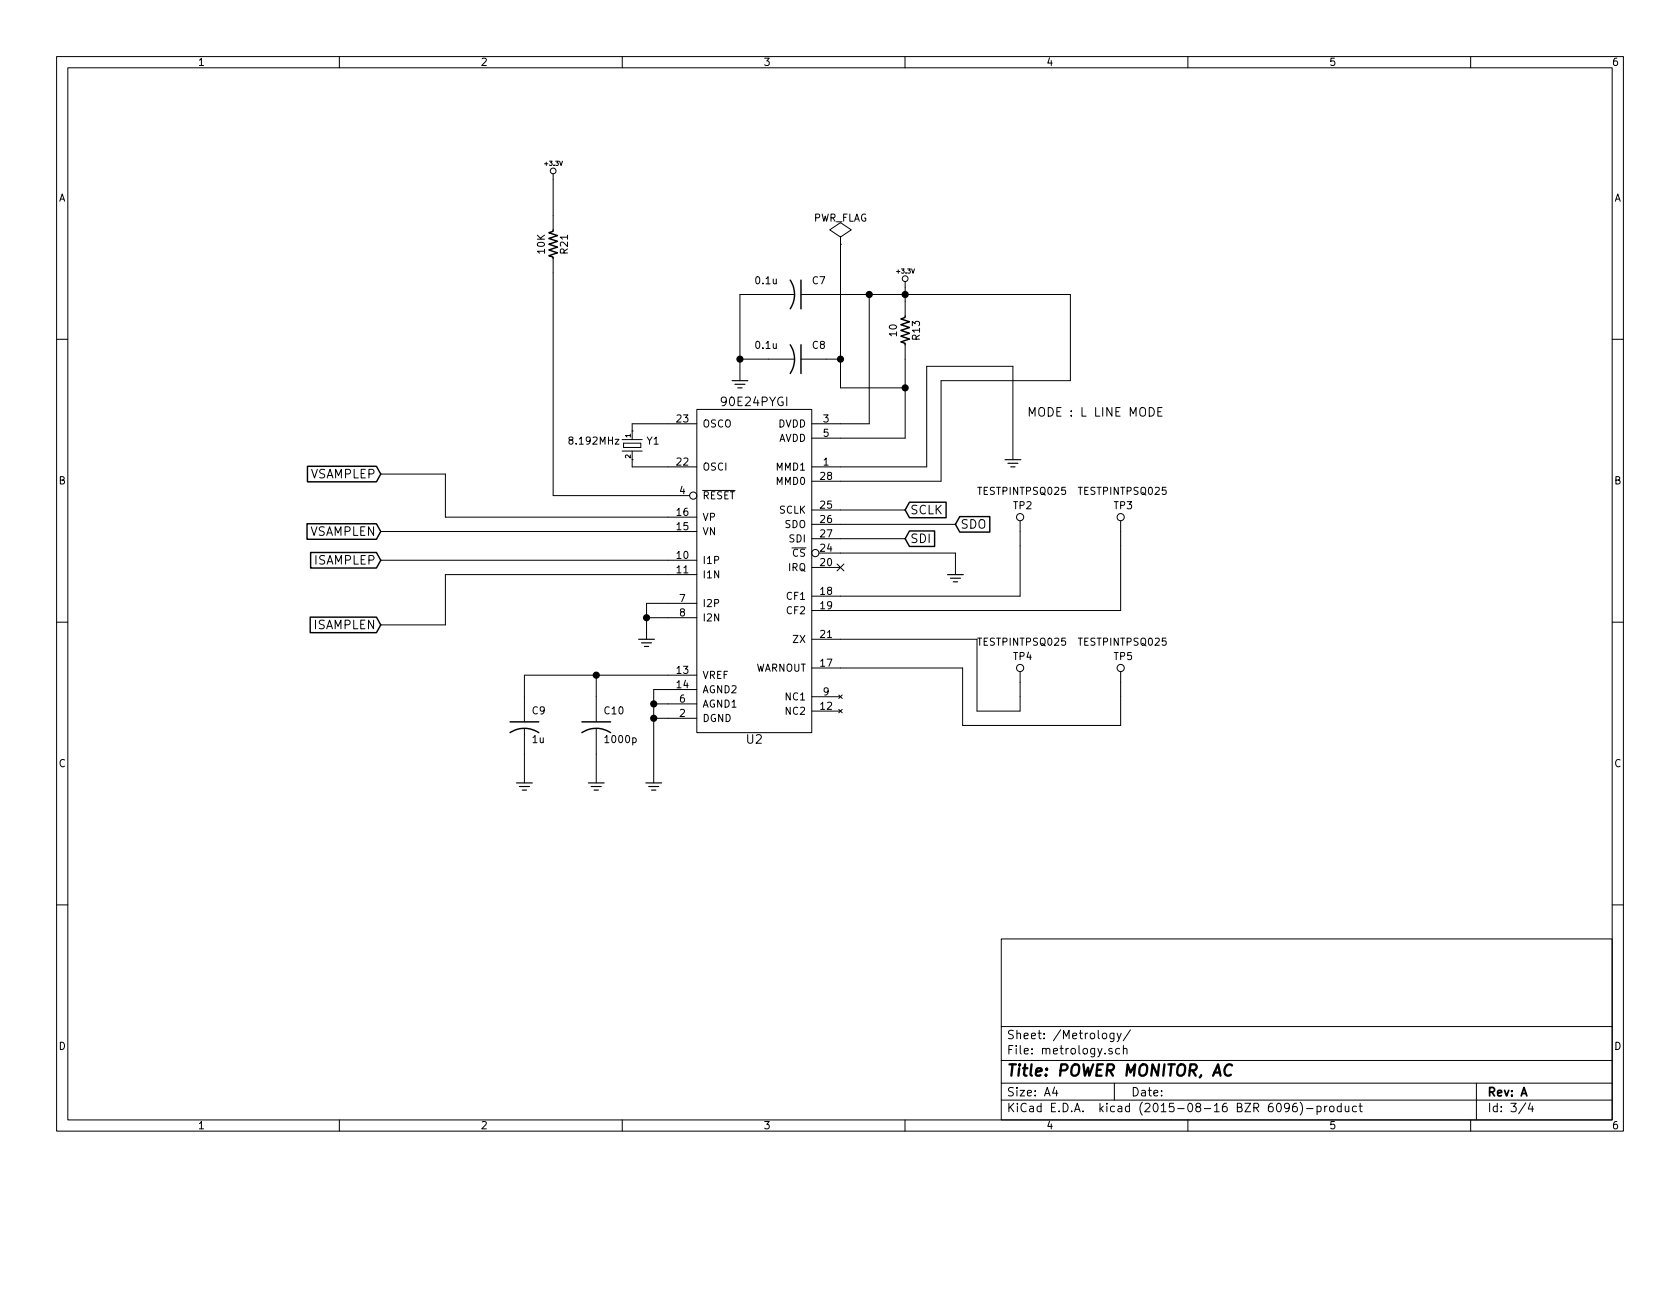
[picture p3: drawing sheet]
EESchema Schematic File Version 2
LIBS:custom
LIBS:power
LIBS:device
LIBS:transistors
LIBS:conn
LIBS:linear
LIBS:regul
LIBS:74xx
LIBS:cmos4000
LIBS:adc-dac
LIBS:memory
LIBS:xilinx
LIBS:microcontrollers
LIBS:dsp
LIBS:microchip
LIBS:analog_switches
LIBS:motorola
LIBS:texas
LIBS:intel
LIBS:audio
LIBS:interface
LIBS:digital-audio
LIBS:philips
LIBS:display
LIBS:cypress
LIBS:siliconi
LIBS:opto
LIBS:atmel
LIBS:contrib
LIBS:valves
LIBS:ac-power-monitor-cache
EELAYER 25 0
EELAYER END
$Descr A4 11693 8268
encoding utf-8
Sheet 3 4
Title "POWER MONITOR, AC"
Date ""
Rev "A"
Comp ""
Comment1 ""
Comment2 ""
Comment3 ""
Comment4 ""
$EndDescr
$Comp
L 90E24PYGI U2
U 1 1
P 5250 3950
F 0 "U2" H 5250 2750 60  0000 C CNN
F 1 "90E24PYGI" H 5250 5100 60  0000 C CNN
F 2 "mods:SSOP28-SAR" H 5250 3950 60  0001 C CNN
F 3 "" H 5250 3950 60  0000 C CNN
F 4 "800159-101" H 5250 3950 60  0001 C CNN "PartNumber"
	1    5250 3950
	1    0    0    -1  
$EndComp
$Comp
L R_US R13
U 1 1
P 6300 2300
F 0 "R13" V 6380 2300 50  0000 C CNN
F 1 "10" V 6220 2300 50  0000 C CNN
F 2 "mods:RC0603" H 6300 2300 60  0001 C CNN
F 3 "" H 6300 2300 60  0000 C CNN
F 4 "800010-100" V 6300 2300 60  0001 C CNN "PartNumber"
	1    6300 2300
	1    0    0    -1  
$EndComp
$Comp
L +3.3V #PWR09
U 1 1
P 6300 2000
F 0 "#PWR09" H 6300 1960 30  0001 C CNN
F 1 "+3.3V" H 6300 2110 30  0000 C CNN
F 2 "" H 6300 2000 60  0000 C CNN
F 3 "" H 6300 2000 60  0000 C CNN
	1    6300 2000
	1    0    0    -1  
$EndComp
$Comp
L GND_US #PWR010
U 1 1
P 7050 3200
F 0 "#PWR010" H 7030 3070 30  0001 C CNN
F 1 "GND_US" H 7040 3110 30  0001 C CNN
F 2 "" H 7050 3200 60  0000 C CNN
F 3 "" H 7050 3200 60  0000 C CNN
	1    7050 3200
	1    0    0    -1  
$EndComp
Text GLabel 6300 3550 2    60   Input ~ 0
SCLK
Text GLabel 6650 3650 2    60   Input ~ 0
SDO
Text GLabel 6300 3750 2    60   Input ~ 0
SDI
$Comp
L TESTPINTPSQ025 TP2
U 1 1
P 7100 3600
F 0 "TP2" H 7050 3650 50  0000 L BNN
F 1 "TESTPINTPSQ025" H 6800 3750 50  0000 L BNN
F 2 "mods:TESTPAD" H 7100 3850 50  0001 C CNN
F 3 "" H 7100 3600 60  0000 C CNN
	1    7100 3600
	1    0    0    -1  
$EndComp
$Comp
L TESTPINTPSQ025 TP3
U 1 1
P 7800 3600
F 0 "TP3" H 7750 3650 50  0000 L BNN
F 1 "TESTPINTPSQ025" H 7500 3750 50  0000 L BNN
F 2 "mods:TESTPAD" H 7800 3850 50  0001 C CNN
F 3 "" H 7800 3600 60  0000 C CNN
	1    7800 3600
	1    0    0    -1  
$EndComp
$Comp
L TESTPINTPSQ025 TP4
U 1 1
P 7100 4650
F 0 "TP4" H 7050 4700 50  0000 L BNN
F 1 "TESTPINTPSQ025" H 6800 4800 50  0000 L BNN
F 2 "mods:TESTPAD" H 7100 4900 50  0001 C CNN
F 3 "" H 7100 4650 60  0000 C CNN
	1    7100 4650
	1    0    0    -1  
$EndComp
$Comp
L TESTPINTPSQ025 TP5
U 1 1
P 7800 4650
F 0 "TP5" H 7750 4700 50  0000 L BNN
F 1 "TESTPINTPSQ025" H 7500 4800 50  0000 L BNN
F 2 "mods:TESTPAD" H 7800 4900 50  0001 C CNN
F 3 "" H 7800 4650 60  0000 C CNN
	1    7800 4650
	1    0    0    -1  
$EndComp
$Comp
L C_US C7
U 1 1
P 5550 2050
F 0 "C7" V 5650 2150 50  0000 L CNN
F 1 "0.1u" V 5650 1750 50  0000 L CNN
F 2 "mods:CC0603" H 5550 2050 60  0001 C CNN
F 3 "" H 5550 2050 60  0000 C CNN
F 4 "800000-104" V 5550 2050 60  0001 C CNN "PartNumber"
	1    5550 2050
	0    1    -1   0   
$EndComp
$Comp
L C_US C8
U 1 1
P 5550 2500
F 0 "C8" V 5650 2600 50  0000 L CNN
F 1 "0.1u" V 5650 2200 50  0000 L CNN
F 2 "mods:CC0603" H 5550 2500 60  0001 C CNN
F 3 "" H 5550 2500 60  0000 C CNN
F 4 "800000-104" V 5550 2500 60  0001 C CNN "PartNumber"
	1    5550 2500
	0    1    -1   0   
$EndComp
$Comp
L GND_US #PWR011
U 1 1
P 5150 2650
F 0 "#PWR011" H 5130 2520 30  0001 C CNN
F 1 "GND_US" H 5140 2560 30  0001 C CNN
F 2 "" H 5150 2650 60  0000 C CNN
F 3 "" H 5150 2650 60  0000 C CNN
	1    5150 2650
	1    0    0    -1  
$EndComp
$Comp
L GND_US #PWR012
U 1 1
P 4550 5450
F 0 "#PWR012" H 4530 5320 30  0001 C CNN
F 1 "GND_US" H 4540 5360 30  0001 C CNN
F 2 "" H 4550 5450 60  0000 C CNN
F 3 "" H 4550 5450 60  0000 C CNN
	1    4550 5450
	1    0    0    -1  
$EndComp
$Comp
L C_US C10
U 1 1
P 4150 5050
F 0 "C10" H 4200 5150 50  0000 L CNN
F 1 "1000p" H 4200 4950 50  0000 L CNN
F 2 "mods:CC0603" H 4150 5050 60  0001 C CNN
F 3 "" H 4150 5050 60  0000 C CNN
F 4 "800002-102" H 4150 5050 60  0001 C CNN "PartNumber"
	1    4150 5050
	1    0    0    -1  
$EndComp
$Comp
L GND_US #PWR013
U 1 1
P 4150 5450
F 0 "#PWR013" H 4130 5320 30  0001 C CNN
F 1 "GND_US" H 4140 5360 30  0001 C CNN
F 2 "" H 4150 5450 60  0000 C CNN
F 3 "" H 4150 5450 60  0000 C CNN
	1    4150 5450
	1    0    0    -1  
$EndComp
$Comp
L XTAL Y1
U 1 1
P 4400 3100
F 0 "Y1" V 4400 3200 50  0000 L BNN
F 1 "8.192MHz" V 4400 2650 50  0000 L BNN
F 2 "mods:HC49US-SAR" H 4400 3250 50  0001 C CNN
F 3 "" H 4400 3100 60  0000 C CNN
F 4 "800108-819" V 4400 3100 60  0001 C CNN "PartNumber"
	1    4400 3100
	0    1    1    0   
$EndComp
$Comp
L C_US C9
U 1 1
P 3650 5050
F 0 "C9" H 3700 5150 50  0000 L CNN
F 1 "1u" H 3700 4950 50  0000 L CNN
F 2 "mods:CC0603" H 3650 5050 60  0001 C CNN
F 3 "" H 3650 5050 60  0000 C CNN
F 4 "800001-105" H 3650 5050 60  0001 C CNN "PartNumber"
	1    3650 5050
	1    0    0    -1  
$EndComp
$Comp
L GND_US #PWR014
U 1 1
P 3650 5450
F 0 "#PWR014" H 3630 5320 30  0001 C CNN
F 1 "GND_US" H 3640 5360 30  0001 C CNN
F 2 "" H 3650 5450 60  0000 C CNN
F 3 "" H 3650 5450 60  0000 C CNN
	1    3650 5450
	1    0    0    -1  
$EndComp
$Comp
L GND_US #PWR015
U 1 1
P 4500 4450
F 0 "#PWR015" H 4480 4320 30  0001 C CNN
F 1 "GND_US" H 4490 4360 30  0001 C CNN
F 2 "" H 4500 4450 60  0000 C CNN
F 3 "" H 4500 4450 60  0000 C CNN
	1    4500 4450
	1    0    0    -1  
$EndComp
Text GLabel 2650 3300 0    60   Input ~ 0
VSAMPLEP
Text GLabel 2650 3700 0    60   Input ~ 0
VSAMPLEN
Text GLabel 2650 3900 0    60   Input ~ 0
ISAMPLEP
Text GLabel 2650 4350 0    60   Input ~ 0
ISAMPLEN
$Comp
L PWR_FLAG #FLG016
U 1 1
P 5850 1700
F 0 "#FLG016" H 5850 1795 50  0001 C CNN
F 1 "PWR_FLAG" H 5850 1880 50  0000 C CNN
F 2 "" H 5850 1700 60  0000 C CNN
F 3 "" H 5850 1700 60  0000 C CNN
	1    5850 1700
	1    0    0    -1  
$EndComp
$Comp
L +3.3V #PWR017
U 1 1
P 3850 1250
F 0 "#PWR017" H 3850 1210 30  0001 C CNN
F 1 "+3.3V" H 3850 1360 30  0000 C CNN
F 2 "" H 3850 1250 60  0000 C CNN
F 3 "" H 3850 1250 60  0000 C CNN
	1    3850 1250
	1    0    0    -1  
$EndComp
Wire Wire Line
	7450 2050 7450 2650
Wire Wire Line
	5750 2050 7450 2050
Wire Wire Line
	6300 2000 6300 2100
Connection ~ 6300 2050
Wire Wire Line
	6300 3050 5850 3050
Wire Wire Line
	6300 2500 6300 3050
Wire Wire Line
	5850 2950 6050 2950
Wire Wire Line
	6050 2950 6050 2050
Wire Wire Line
	5850 3250 6450 3250
Wire Wire Line
	6450 3250 6450 2550
Wire Wire Line
	6450 2550 7050 2550
Wire Wire Line
	5850 3350 6550 3350
Wire Wire Line
	6550 3350 6550 2650
Wire Wire Line
	6550 2650 7450 2650
Wire Wire Line
	7050 2550 7050 3200
Wire Wire Line
	5850 3650 6650 3650
Wire Wire Line
	5850 3750 6300 3750
Wire Wire Line
	5850 3550 6300 3550
Wire Wire Line
	5850 4150 7100 4150
Wire Wire Line
	7100 4150 7100 3800
Wire Wire Line
	5850 4250 7800 4250
Wire Wire Line
	7800 4250 7800 3800
Wire Wire Line
	5850 4450 6800 4450
Wire Wire Line
	6800 4450 6800 4950
Wire Wire Line
	6800 4950 7100 4950
Wire Wire Line
	7100 4950 7100 4850
Wire Wire Line
	5850 4650 6700 4650
Wire Wire Line
	6700 4650 6700 5050
Wire Wire Line
	6700 5050 7800 5050
Wire Wire Line
	7800 5050 7800 4850
Connection ~ 6050 2050
Wire Wire Line
	5750 2500 5850 2500
Wire Wire Line
	5850 1700 5850 2700
Wire Wire Line
	5850 2700 6300 2700
Connection ~ 6300 2700
Wire Wire Line
	5150 2050 5150 2650
Wire Wire Line
	5350 2500 5150 2500
Connection ~ 5150 2500
Wire Wire Line
	4650 4800 4550 4800
Wire Wire Line
	4550 4800 4550 5450
Wire Wire Line
	4650 4900 4550 4900
Connection ~ 4550 4900
Wire Wire Line
	4650 5000 4550 5000
Connection ~ 4550 5000
Wire Wire Line
	3650 4700 4650 4700
Wire Wire Line
	4150 4700 4150 4850
Wire Wire Line
	4150 5250 4150 5450
Wire Wire Line
	4650 2950 4400 2950
Wire Wire Line
	4400 2950 4400 3000
Wire Wire Line
	4650 3250 4400 3250
Wire Wire Line
	4400 3250 4400 3200
Wire Wire Line
	3850 1900 3850 3450
Wire Wire Line
	3850 3450 4650 3450
Wire Wire Line
	3650 4700 3650 4850
Connection ~ 4150 4700
Wire Wire Line
	3650 5250 3650 5450
Wire Wire Line
	4650 4200 4500 4200
Wire Wire Line
	4500 4200 4500 4450
Wire Wire Line
	4650 4300 4500 4300
Connection ~ 4500 4300
Wire Wire Line
	4650 3700 2650 3700
Wire Wire Line
	4650 3900 2650 3900
Wire Wire Line
	4650 4000 3100 4000
Wire Wire Line
	3100 4000 3100 4350
Wire Wire Line
	3100 4350 2650 4350
Wire Wire Line
	4650 3600 3100 3600
Wire Wire Line
	3100 3600 3100 3300
Wire Wire Line
	3100 3300 2650 3300
Connection ~ 5850 2500
Wire Wire Line
	5350 2050 5150 2050
$Comp
L R_US R21
U 1 1
P 3850 1700
F 0 "R21" V 3930 1700 50  0000 C CNN
F 1 "10K" V 3770 1700 50  0000 C CNN
F 2 "mods:RC0603" H 3850 1700 60  0001 C CNN
F 3 "" H 3850 1700 60  0000 C CNN
F 4 "800010-103" V 3850 1700 60  0001 C CNN "PartNumber"
	1    3850 1700
	1    0    0    -1  
$EndComp
Wire Wire Line
	3850 1500 3850 1250
$Comp
L GND_US #PWR018
U 1 1
P 6650 4000
F 0 "#PWR018" H 6630 3870 30  0001 C CNN
F 1 "GND_US" H 6640 3910 30  0001 C CNN
F 2 "" H 6650 4000 60  0000 C CNN
F 3 "" H 6650 4000 60  0000 C CNN
	1    6650 4000
	1    0    0    -1  
$EndComp
Wire Wire Line
	5850 3850 6650 3850
Wire Wire Line
	6650 3850 6650 4000
Text Notes 7150 2900 0    60   ~ 0
MODE : L LINE MODE\n
NoConn ~ 5850 3950
$EndSCHEMATC
